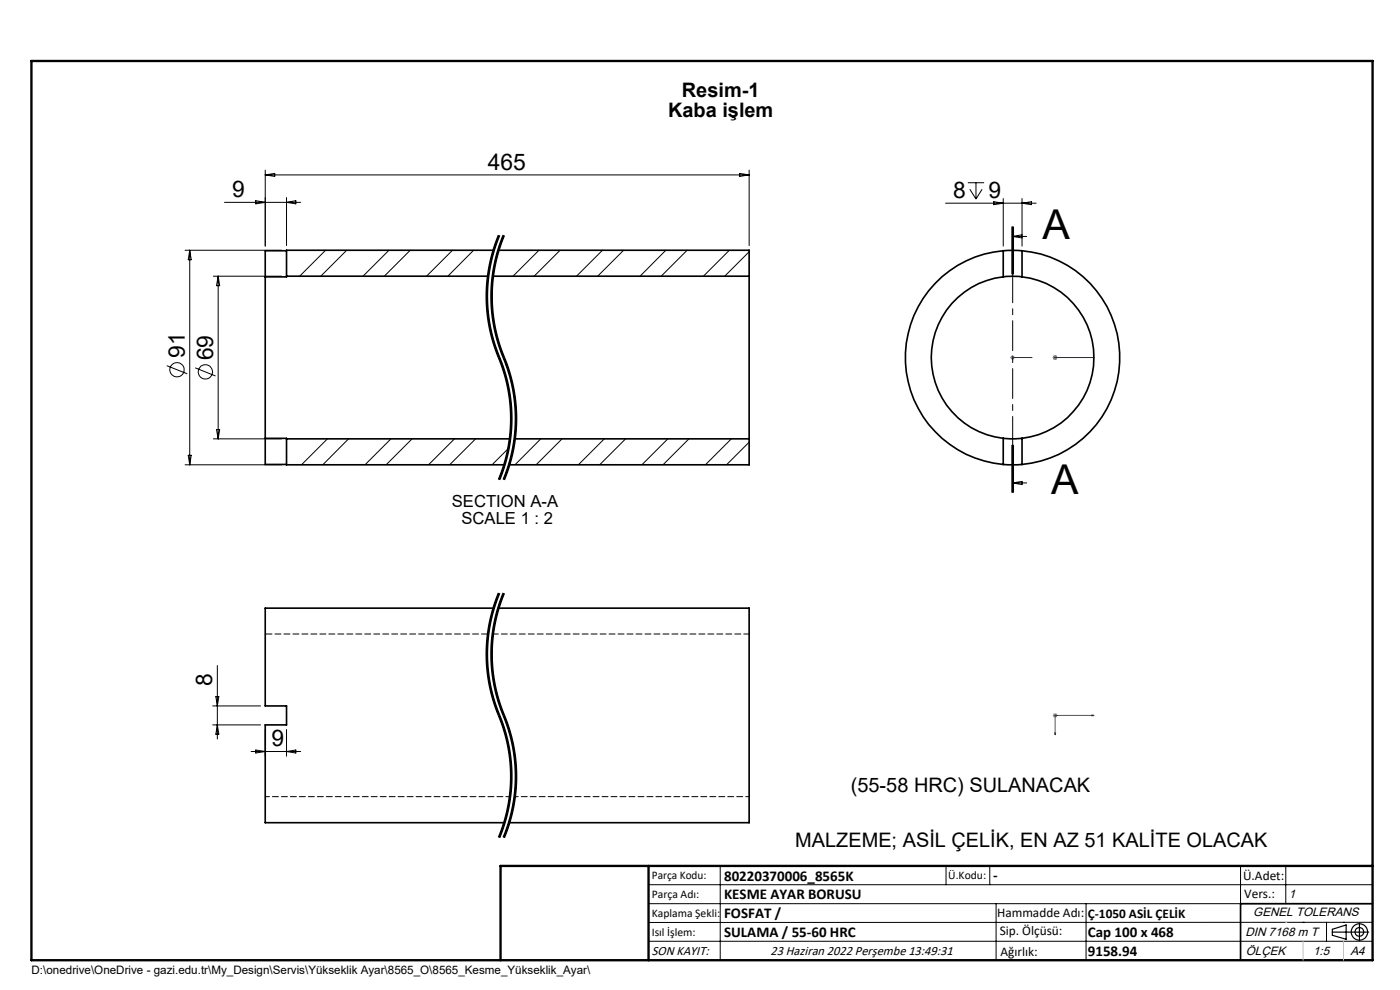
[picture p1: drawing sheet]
<svg xmlns="http://www.w3.org/2000/svg" width="297mm" height="210mm" viewBox="0 0 297 210" stroke-linecap="round" stroke-linejoin="round" font-family="sans-serif">
<g fill="none" stroke="#000" stroke-width=".21">
<path d="M56.3 36.1v16.1M56.3 37.1h102.6M56.3 37.1l2-.3v.6zM156.9 36.8l2 .3-2 .3zM158.9 36.1v16M205.3 38.8h3.5M207 38.8v3.4M39.3 53.1h20.5M40.3 53.1v45.5M40.3 53.1l.3 2h-.7zM45.3 58.6h14.5M46.3 58.6v34.5"/>
<path d="M46.3 58.6l.3 2h-.7zM47.6 42.9h16.2M54.3 42.6l2 .3-2 .3zM60.8 41.9v10.2M60.8 42.9l2-.3v.6zM103.3 59.5a33.9 33.9 0 0 0 2.1 15.6M104.3 59.5l-.2 1.7a33.9 33.9 0 0 0 .8 9.1M104.9 55.4l-.6 4.1M105.7 49.8a33.9 33.9 0 0 0-2.4 9.7M105.9 49.9a34.2 34.2 0 0 0 .6 27.5 33.7 33.7 0 0 1-.6 24.4M106 50a33.5 33.5 0 0 0-.1 25.4M106.7 49.8l-1.1 3.2-.7 2.4"/>
<path d="M106.9 49.9a34.2 34.2 0 0 0 .6 27.5 33.7 33.7 0 0 1-.6 24.4M107 50a34.3 34.3 0 0 0 .8 27.7l1 3.6M200.6 43.1h19.2M205.7 40.1l1.3 2.1M208.4 40.1l-1.4 2.1M210.8 42.8l2 .3-2 .3zM212.8 42.1v10.1M214.7 48.1v10M214.8 50.2h3M214.8 50.2l2 .3M214.8 48.1v10M215 48.1v10"/>
<path d="M216.8 42.1v10.1M216.8 43.1l2-.3v.6zM216.8 49.8l-2 .4M35.4 77.6l4.3 1.7M41.4 78l4.3 1.8M104.9 70.3l1.5 4.8M105.4 75.1l1.7 4.7 .9 4.9M105.9 75.4l.1 .4zM106 75.8l1.2 3.1 .6 2.4M106.4 75.1a34.5 34.5 0 0 1 2.6 9.6M39.3 98.6h20.5M39.9 96.6h.7l-.3 2z"/>
<path d="M45.3 93.1h14.5M45.9 91.1h.7l-.3 2zM106.6 99.4l-.9 2.3M107.4 97.9l-1.4 3.9M107.6 99.4l-.9 2.3M107.8 81.3a33.9 33.9 0 0 1 .8 6.7M107.9 93.7l-.4 2.5-.9 3.2M108 95.4l-.6 2.5M108 84.7l.2 1.6M108.1 92.1l-.2 1.6M108.2 86.3l.1 2.5-.2 3.3M108.3 93.8l-.3 1.6"/>
<path d="M108.4 97.9l-1.4 3.9M108.6 91.3l-.3 2.5M108.6 88v3.3M108.8 81.3a33.9 33.9 0 0 1 .8 6.7M108.9 93.7l-.4 2.5-.9 3.2M109 95.4l-.6 2.5M109 84.7l.2 1.6M109.1 92.1l-.2 1.6M109.2 86.3l.1 2.5-.2 3.3M109.3 93.8l-.3 1.6M109.6 91.3l-.3 2.5M109.6 88v3.3"/>
<path d="M214.7 94.4v10M214.8 94.4v10M215 94.4v10zM214.8 102.4l2-.3v.7zM214.8 102.4h3M104.9 131.3a33.9 33.9 0 0 0 0 14.9M105.4 126.5a34.6 34.6 0 0 0 1 27.2l1.2 4.4M105.7 125.7l-.3 .8M105.9 125.8a34.2 34.2 0 0 0 .6 27.5 33.7 33.7 0 0 1-.6 24.4M106 125.9a33.5 33.5 0 0 0-.1 25.4M106.4 126.5l-1.5 4.8M106.7 125.7l-.3 .8"/>
<path d="M106.9 125.8a34.2 34.2 0 0 0 .6 27.5 33.7 33.7 0 0 1-.6 24.4M107 125.9a34.3 34.3 0 0 0 .8 27.7l.1 .4a33.9 33.9 0 0 1 1.6 7.4M45.1 153.8h10.2M45.1 149.7h10.2M45.8 147.8h.6l-.3 1.9zM46.1 141.2v15.6M46.1 153.8l.3 1.9h-.6zM53.3 159.4h10.5M54.3 159.1l2 .3-2 .3zM56.3 154.8v5.6M60.8 154.8v5.6M60.8 159.4l2-.3v.6z"/>
<path d="M104.9 146.2a65.5 65.5 0 0 0 2.9 8.7l.8 3.2M105.9 151.3l.1 .4zM106 151.7l.9 2.3a33.9 33.9 0 0 1 1.6 7.4M107.6 158.1a33.5 33.5 0 0 1-1.3 18M108.6 158.1a33.5 33.5 0 0 1-1.3 18M106.3 176l-.6 1.6M106.3 177l-.3 .7M107.3 176l-.6 1.6M107.3 177l-.3 .7M107.6 173l-1.2 4M108.5 161.4a33.9 33.9 0 0 1-.9 11.6M108.6 173l-1.2 4"/>
<path d="M109.5 161.4a33.9 33.9 0 0 1-.9 11.6M137.6 187.7h153.6M137.6 191.7h153.6M137.6 199.7h153.6M152.8 183.7v20M200.7 183.7v4M210 183.7v4M211.3 191.7v12M230.4 191.7v12M263.2 183.7v20M272.8 183.7v8M276.4 195.6h.1"/>
<path d="M281.4 195.6v4.1M285 195.6h.1M291.2 195.6l-153.6 .1"/>
<circle cx="37.6" cy="78.4" r="1.52"/>
<circle cx="43.6" cy="78.9" r="1.52"/>
</g>
<path d="M105.9 49.9a33.7 33.7 0 0 0 0 25.9M106.9 49.9a33.7 33.7 0 0 0 0 25.9M105.9 75.8a33.7 33.7 0 0 1 0 26M106.9 75.8a33.7 33.7 0 0 1 0 26M105.9 125.8a33.7 33.7 0 0 0 0 25.9M106.9 125.8a33.7 33.7 0 0 0 0 25.9M105.9 151.7a33.7 33.7 0 0 1 0 26M106.9 151.7a33.7 33.7 0 0 1 0 26" fill="none" stroke="#000" stroke-width=".21" stroke-dasharray="6.3 1.3 1.3 1.3" stroke-linecap="butt"/>
<g fill="none" stroke="#000" stroke-width=".25">
<path d="M282.6 197.7h7.8M282.6 197.1l3-.9v3l-3-.8zM288.4 195.8v3.8M106.2 203.7h185"/>
<circle cx="288.4" cy="197.7" r="1.74"/>
<circle cx="288.4" cy="197.7" r=".93"/>
</g>
<path d="M214.7 75.8h.2zM214.8 75.8h.1M214.8 75.8h4.1M218.9 75.8h-.4h.4M223.7 75.8h.2zM223.8 75.8h.1M223.8 75.8h8.3M232.1 75.8h-.4h.4M223.7 155.5h.2l-.1 .4zM231.7 151.7l.4 .1-.4 .1zM232.1 151.8h-8.3v4.1" fill="none" stroke="#00f" stroke-width=".21"/>
<path d="M214.3 75.8h1M214.5 75.5l.7 .7M214.8 75.3v1M215.2 75.5l-.7 .7M223.3 75.8h1.1M223.5 75.5l.7 .7M223.8 75.3v1M224.2 75.5l-.7 .7M223.3 151.8h1.1M223.5 151.4l.7 .7M223.8 151.3v1M224.2 151.4l-.7 .7" fill="none" stroke="#808080" stroke-width=".21"/>
<path d="M214.8 48.1v56.3" fill="none" stroke="#000" stroke-width=".21" stroke-dasharray="6.3 1.3 1.3 1.3" stroke-dashoffset=".4"/>
<path d="M291.2 191.7h-28v12" fill="none" stroke="#000" stroke-width=".35"/>
<path d="M6.7 12.9h284.5v190.8h-284.5zM137.6 183.7v20M291.2 183.7h-185v20" fill="none" stroke="#000" stroke-width=".5"/>
<path d="M276.4 199.7v4M285 199.7v4" fill="none" stroke="#c0c0c0" stroke-width=".21"/>
<path d="M272.8 195.6h.1" fill="none" stroke="#c0c0c0" stroke-width=".25"/>
<g fill="#00f">
<path d="M218.5 75.8h.4zM214.7 75.8h.2z"/>
<path d="M223.7 155.5h.2l-.1 .4zM231.7 151.7l.4 .1-.4 .1z"/>
<path d="M223.7 75.8h.2zM231.7 75.8h.4zM223.7 75.8h.2zM231.7 75.8h.4z"/>
</g>
<g fill="none" stroke="#000" stroke-width=".35">
<path d="M56.3 58.7v34.3M60.8 58.6v.1h-4.5M60.8 58.6h42.7M60.8 53.2h-4.5v5.5M104.5 58.6h54.4M104.7 53.1h-43.9v5.5M105.7 53.1h53.2v5.5M158.9 58.6v34.5M212.8 58.7a17.2 17.2 0 0 0-15.2 17.2 17.2 17.2 0 0 0 15.2 17.1M212.8 53.2a22.8 22.8 0 0 0-20.7 22.7 22.8 22.8 0 0 0 20.7 22.6M212.8 53.2h4M212.8 58.7l2-.1 2 .1"/>
<path d="M212.8 53.2v5.5M216.8 53.2a22.8 22.8 0 0 1 20.7 22.7 22.8 22.8 0 0 1-20.7 22.6M216.8 58.7a17.2 17.2 0 0 1 15.3 17.2 17.2 17.2 0 0 1-15.3 17.1M216.8 53.2v5.5M56.3 93l4.5 .1M56.3 93v5.5h4.5M60.8 93.1v5.5h46.2M60.8 93.1h47.4M109.2 93.1h49.7M158.9 93.1v5.5h-50.9M212.8 98.5h4M212.8 93h4"/>
<path d="M212.8 93v5.5M216.8 93v5.5M104.7 129h-48.4v20.7h4.5v4.1h-4.5v20.7h50.7M105.7 129h53.2v45.5h-50.9"/>
</g>
<g fill="none" stroke="#000" stroke-width=".21">
<path d="M69.1 53.1l-5.5 5.5M73.6 53.1l-5.5 5.5M82.5 53.1l-5.5 5.5M87 53.1l-5.5 5.5M96 53.1l-5.5 5.5M100.5 53.1l-5.5 5.5M114.3 53.1l-5.5 5.5M118.8 53.1l-5.5 5.5M127.8 53.1l-5.5 5.5M132.3 53.1l-5.5 5.5M141.3 53.1l-5.5 5.5M145.8 53.1l-5.5 5.5"/>
<path d="M154.7 53.1l-5.5 5.5M158.9 53.4l-5.2 5.2M69.5 93.1l-5.5 5.5M73.9 93.1l-5.4 5.5M82.9 93.1l-5.5 5.5M87.4 93.1l-5.5 5.5M96.4 93.1l-5.5 5.5M100.9 93.1l-5.5 5.5M107.8 95.1l-3.4 3.5M114.7 93.1l-5.4 5.5M119.2 93.1l-5.5 5.5M128.2 93.1l-5.5 5.5"/>
<path d="M132.7 93.1l-5.5 5.5M141.7 93.1l-5.5 5.5M146.2 93.1l-5.5 5.5M155.2 93.1l-5.6 5.5M158.9 93.8l-4.8 4.8"/>
</g>
<path d="M158.9 134.5h-54.3" fill="none" stroke="#000" stroke-width=".21" stroke-dasharray="1.3 .6" stroke-dashoffset=".1"/>
<path d="M109.2 169h49.7" fill="none" stroke="#000" stroke-width=".21" stroke-dasharray="1.3 .6" stroke-dashoffset=".5"/>
<path d="M103.6 134.5h-47.3" fill="none" stroke="#000" stroke-width=".21" stroke-dasharray="1.3 .6" stroke-dashoffset="-.1"/>
<path d="M56.3 169h51.9" fill="none" stroke="#000" stroke-width=".21" stroke-dasharray="1.3 .6" stroke-dashoffset=".4"/>
<g font-size="8.7">
<text x="221.2" y="50.8">A</text>
<text x="223" y="104.8">A</text>
</g>
<g font-size="4.8">
<text x="103.5" y="36">465</text>
<text x="49.2" y="41.8">9</text>
<text x="202.2" y="42">8</text>
<text x="209.7" y="42">9</text>
<text x="39.2" y="76" transform="rotate(-90 39.2 76)">91</text>
<text x="45.2" y="76.4" transform="rotate(-90 45.2 76.4)">69</text>
<text x="45" y="145.4" transform="rotate(-90 45 145.4)">8</text>
<text x="57.6" y="158.3">9</text>
</g>
<g font-size="4.2">
<text x="144.7" y="20.6">Resim-1</text>
<text x="141.7" y="24.8">Kaba işlem</text>
<text x="180.5" y="168.1">(55-58 HRC) SULANACAK</text>
<text x="168.7" y="179.7">MALZEME; ASİL ÇELİK, EN AZ 51 KALİTE OLACAK</text>
</g>
<g font-size="3.5">
<text x="95.9" y="107.6">SECTION A-A</text>
<text x="97.9" y="111.2">SCALE 1 : 2</text>
</g>
<g font-size="3.2">
<text x="153.6" y="186.8">80220370006_8565K</text>
<text x="153.6" y="190.8">KESME AYAR BORUSU</text>
<text x="210.7" y="186.6">-</text>
<text x="153.6" y="194.8">FOSFAT /</text>
<text x="153.6" y="198.8">SULAMA / 55-60 HRC</text>
<text x="230.8" y="198.7">Cap 100 x 468</text>
<text x="230.8" y="202.8">9158.94</text>
</g>
<g font-size="2.8">
<text x="263.7" y="186.7">Ü.Adet:</text>
<text x="263.9" y="190.5">Vers.:</text>
<text x="211.5" y="194.5">Hammadde Adı:</text>
<text x="230.8" y="194.7">Ç-1050 ASİL ÇELİK</text>
<text x="138.3" y="202.6">SON KAYIT:</text>
<text x="163.5" y="202.6">23 Haziran 2022 Perşembe 13:49:31</text>
<text x="212.1" y="198.4">Sip. Ölçüsü:</text>
<text x="212.2" y="202.7">Ağırlık:</text>
</g>
<g font-size="2.6">
<text x="273.4" y="190.4">1</text>
<text x="265.9" y="194.4">GENEL TOLERANS</text>
<text x="264.2" y="198.5">DIN 7168 m T</text>
<text x="264.3" y="202.6">ÖLÇEK</text>
<text x="278.5" y="202.6">1:5</text>
<text x="286.5" y="202.6">A4</text>
</g>
<g font-size="2.5">
<text x="138.3" y="186.4">Parça Kodu:</text>
<text x="138.3" y="190.5">Parça Adı:</text>
<text x="201.2" y="186.5">Ü.Kodu:</text>
<text x="138.3" y="194.5">Kaplama Şekli:</text>
<text x="138.3" y="198.6">Isıl İşlem:</text>
<text x="6.7" y="206.7">D:\onedrive\OneDrive - gazi.edu.tr\My_Design\Servis\Yükseklik Ayar\8565_O\8565_Kesme_Yükseklik_Ayar\</text>
</g>
</svg>
